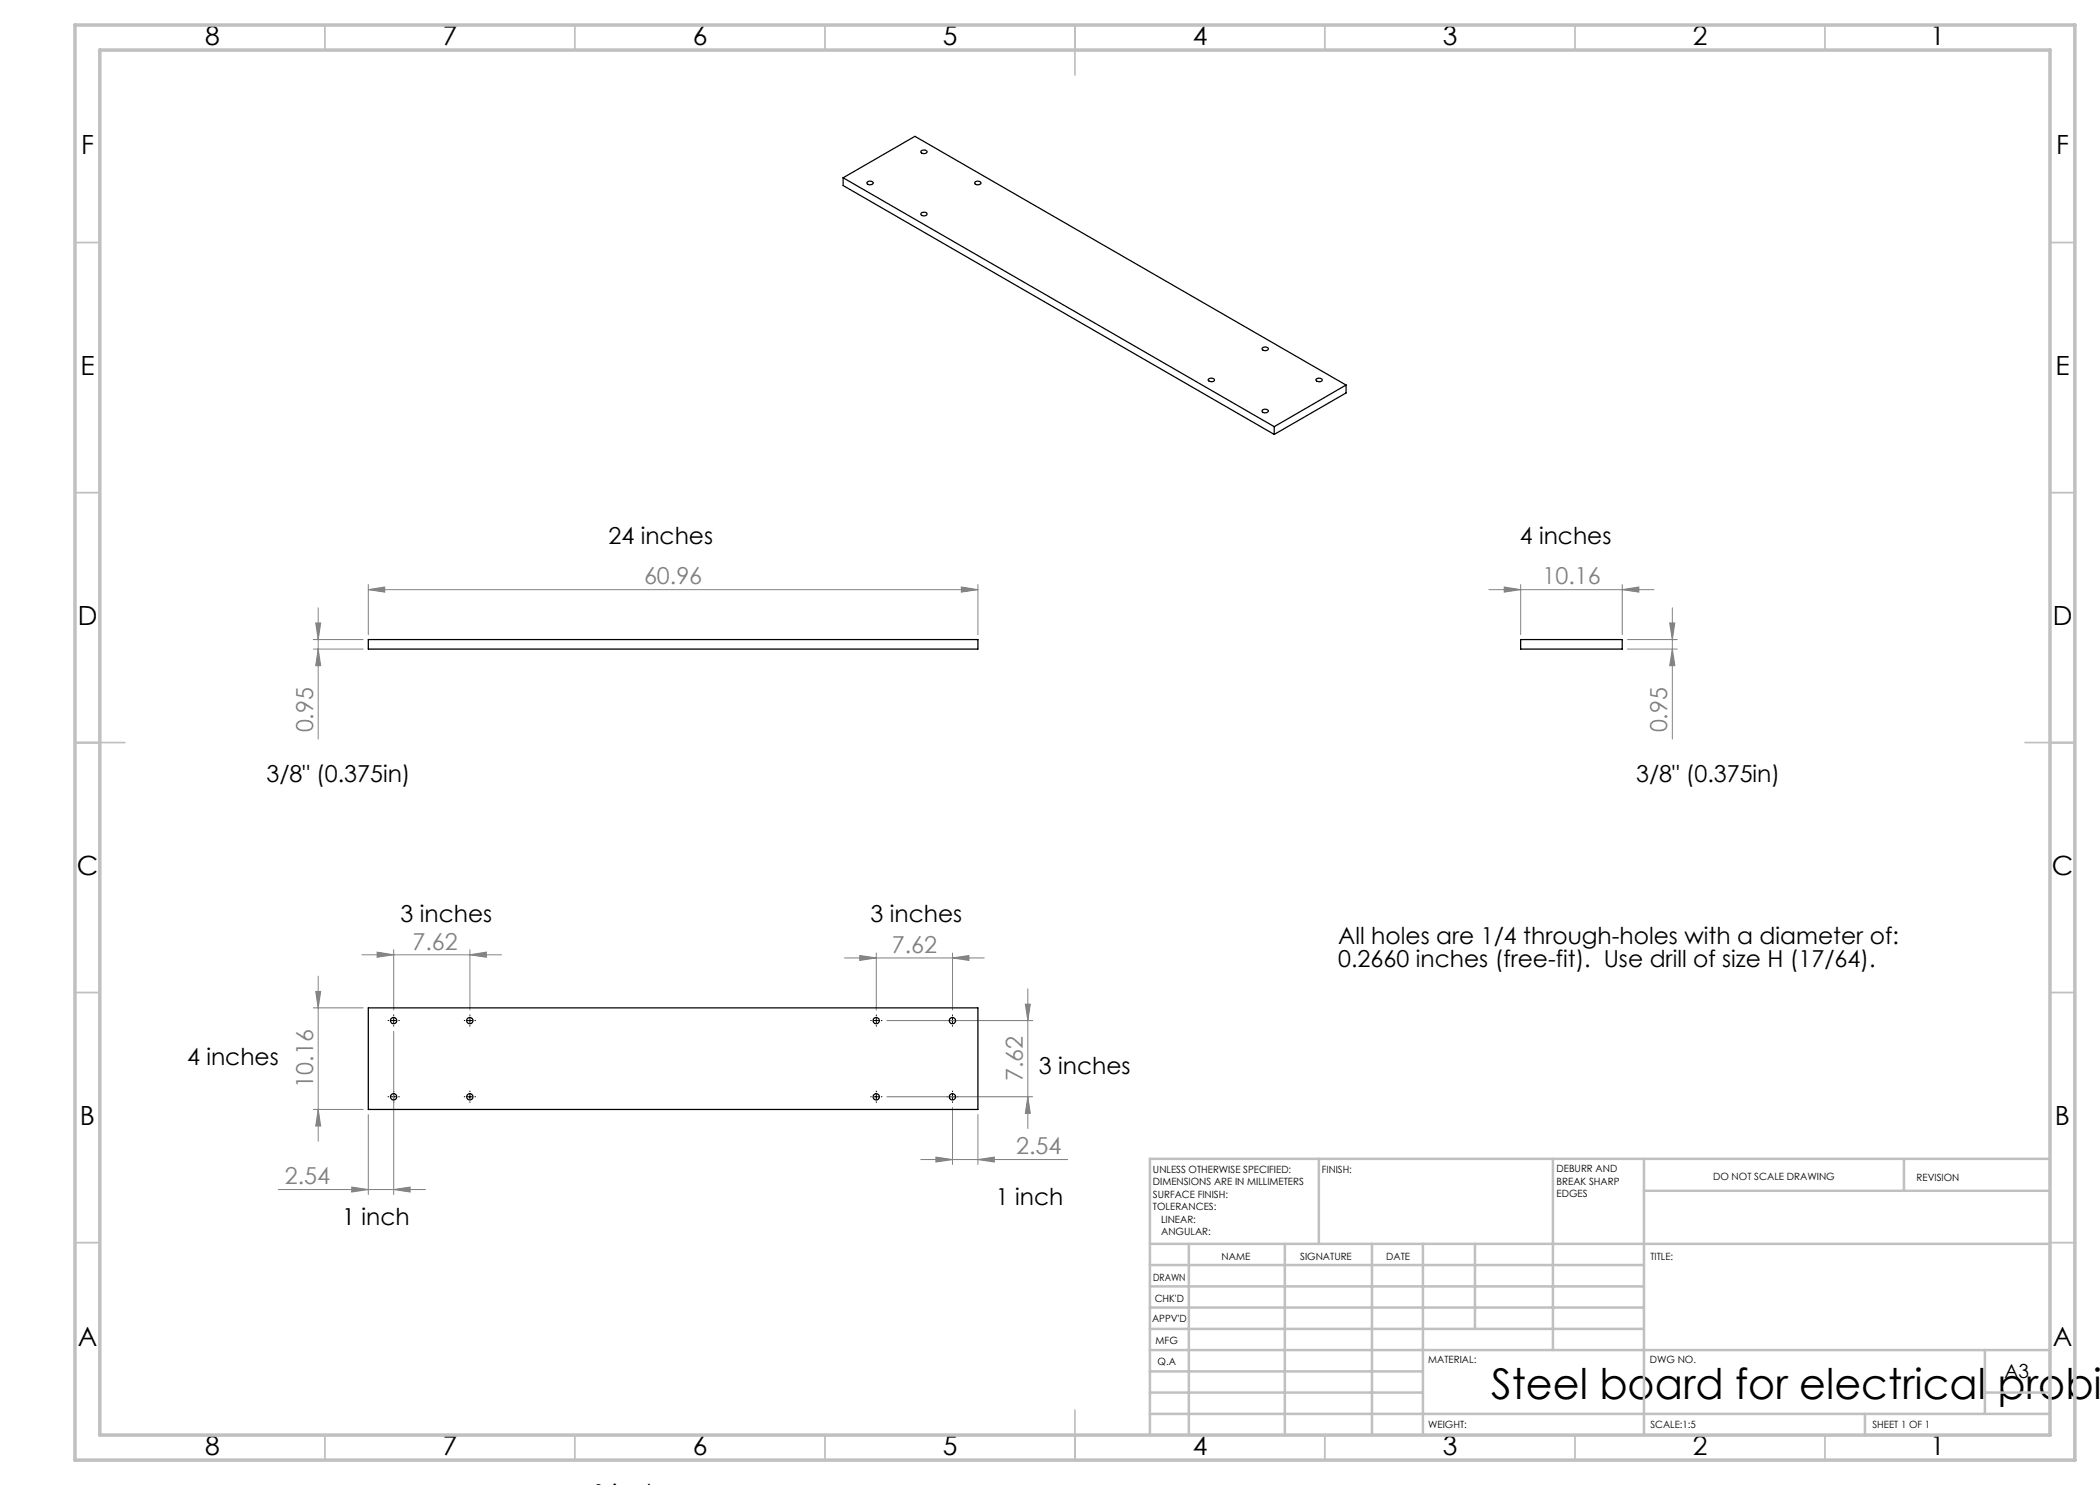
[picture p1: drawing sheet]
<svg xmlns="http://www.w3.org/2000/svg" width="420mm" height="297mm" viewBox="0 0 420 297" stroke-linecap="round" stroke-linejoin="round" font-family="sans-serif">
<g fill="none" stroke="#808080" stroke-width=".2">
<path d="M73.7 117.9l3.2-.5v1zM73.7 116.9v10M73.7 117.9h121.9M192.3 117.4l3.3 .5-3.3 .5zM195.6 116.9v10M297.8 117.9h33M300.8 117.4l3.3 .5-3.3 .5zM304.1 116.9v10M324.4 117.9l3.4-.5v1zM324.4 116.9v10M62.7 127.9h9.9M62.7 129.8h9.9"/>
<path d="M63.1 124.6h1l-.5 3.3zM63.6 129.8l.5 3.3h-1zM63.6 121.6v26.2M325.5 127.9h10M325.5 129.8h10M333.9 124.6h1.1l-.5 3.3zM334.5 129.8l.5 3.3h-1.1zM334.5 121.6v26.2M63.1 198.3h1l-.5 3.3zM63.6 195.2v33M72.4 191h27.9M75.4 190.4l3.3 .6-3.3 .4z"/>
<path d="M78.7 189.9v12.1M94 191l3.3-.6v1zM94 189.9v12.1M168.9 191.6h28M171.9 191.1l3.4 .5-3.4 .5zM175.3 190.6v11.4M190.5 191.6l3.3-.5v1zM190.5 190.6v11.4M205.6 197.8v27.9M62.7 201.6h9.9M78.7 206.3v32.6M177.4 204.1h29.2"/>
<path d="M177.4 219.4h29.2M205.1 200.8h1l-.5 3.3zM205.6 219.4l.5 3.3h-1zM55.7 237.9h29.4M62.7 221.9h9.9M63.6 221.9l.5 3.3h-1zM70.3 237.4l3.4 .5-3.4 .5zM73.7 222.9v16M78.7 237.9l3.3-.5v1zM184.2 231.9h29.3M187.2 231.4l3.3 .5-3.3 .5zM190.5 221.5v11.4"/>
<path d="M195.6 231.9l3.3-.5v1zM195.6 222.9v10"/>
</g>
<g fill="none" stroke="#000" stroke-width=".2" stroke-dasharray="15.2 1.3 1.3 1.3">
<path d="M77.7 219.4h-.1M77.7 204.1h-.1M78.7 218.4v-.2M78.7 203.1v-.1M78.7 205.1v.1M79.7 219.4h.2M79.7 204.1h.2M93 219.4h-.2M93 204.1h-.2M94 218.4v-.2M94 203.1v-.1M94 205.1v.1"/>
<path d="M95 219.4h.1M95 204.1h.1M174.3 204.1h-.2M174.3 219.4h-.2M175.3 203.1v-.1M175.3 205.1v.1M175.3 218.4v-.2M176.3 204.1h.1M176.3 219.4h.1M189.5 219.4h-.1M189.5 204.1h-.1M190.5 218.4v-.2"/>
<path d="M190.5 203.1v-.1M190.5 205.1v.1M191.5 219.4h.1M191.5 204.1h.1M78.7 220.4v.1M94 220.4v.1M175.3 220.4v.1M190.5 220.4v.1"/>
</g>
<g fill="none" stroke="#000" stroke-width=".2">
<path d="M78.2 219.4h1M78.2 204.1h1M78.7 203.6v1M78.7 218.9v1M93.5 219.4h1M93.5 204.1h1M94 203.6v1M94 218.9v1M174.7 219.4h1.1M174.7 204.1h1.1M175.3 203.6v1M175.3 218.9v1"/>
<path d="M190 219.4h1M190 204.1h1M190.5 203.6v1M190.5 218.9v1"/>
</g>
<g fill="none" stroke="#c0c0c0" stroke-width=".35">
<path d="M65 5v5M115 5v5M165 5v5M215 5v10M265 5v5M315 5v5M365 5v5M15 48.5h5M410 48.5h5M15 98.5h5M410 98.5h5M15 148.5h10"/>
<path d="M405 148.5h10M15 198.5h5M410 198.5h5M15 248.5h5M410 248.5h5M65 287v5M115 287v5M165 287v5M215 282v10M265 287v5M315 287v5M365 287v5"/>
</g>
<g fill="none" stroke="#c0c0c0" stroke-width=".5">
<path d="M263.8 231.8v17M310.6 231.8v38.2M328.8 231.8v55.2M328.8 238.2h81.2M380.8 231.8v6.4M410 231.8h-180v55.2M230 248.8h180M230 257.3h98.8M230 253h98.8M237.8 248.8v38.2M257 248.8v38.2M274.4 248.8v38.2"/>
<path d="M284.6 248.8v38.2M295 248.8v17M230 265.8h98.8M230 261.5h98.8M230 278.5h54.6M230 274.3h54.6M230 270h180M397 278.5h13M397 270v12.8M230 282.8h180M373 282.8v4.2"/>
</g>
<path d="M15 5h400v287h-400zM20 10h390v277h-390z" fill="none" stroke="#c0c0c0" stroke-width=".7"/>
<g fill="#808080">
<path d="M78.7 237.9l3.3-.5v1zM70.3 237.4l3.4 .5-3.4 .5z"/>
<path d="M73.7 117.9l3.2-.5v1zM192.3 117.4l3.3 .5-3.3 .5zM75.4 190.4l3.3 .6-3.3 .4zM94 191l3.3-.6v1zM171.9 191.1l3.4 .5-3.4 .5zM190.5 191.6l3.3-.5v1zM187.2 231.4l3.3 .5-3.3 .5zM195.6 231.9l3.3-.5v1zM300.8 117.4l3.3 .5-3.3 .5zM324.4 117.9l3.4-.5v1z"/>
<path d="M63.6 221.9l.5 3.3h-1zM63.1 198.3h1l-.5 3.3z"/>
<path d="M63.1 124.6h1l-.5 3.3zM63.6 129.8l.5 3.3h-1zM205.1 200.8h1l-.5 3.3zM205.6 219.4l.5 3.3h-1zM333.9 124.6h1.1l-.5 3.3zM334.5 129.8l.5 3.3h-1.1z"/>
</g>
<g fill="none" stroke="#000" stroke-width=".25">
<path d="M168.6 35.6l86.2 49.7M168.6 35.6l14.4-8.3 86.2 49.7M168.6 35.6v1.5l86.2 49.8M173.5 36.4a.69 .69 0 0 1 1.1 .3 .71 .71 0 0 1-1.2-.2zM184.3 30.2a.65 .65 0 0 1 .6-.2 .65 .65 0 0 1 .5 .5 .7 .7 0 0 1-1.2-.2zM195.1 36.4a.69 .69 0 0 1 1.1 .3 .71 .71 0 0 1-1.3-.2zM184.3 42.6a.65 .65 0 0 1 1.1 .3 .68 .68 0 0 1-.7 .3 .68 .68 0 0 1-.5-.5zM241.7 75.9a.73 .73 0 0 1 1.2 .2 .73 .73 0 0 1-1.2-.2zM252.4 69.7a.71 .71 0 0 1 1.2 .1 .71 .71 0 0 1-1.2-.1zM263.3 75.8a.71 .71 0 0 1 1.1 .3 .73 .73 0 0 1-1.2-.2zM269.2 77l-14.4 8.3M269.2 77v1.6l-14.4 8.3"/>
<path d="M252.5 82a.69 .69 0 0 1 1.1 .3 .71 .71 0 0 1-1.2-.2zM254.8 85.3v1.6M73.7 127.9h121.9v1.9h-121.9zM304.1 127.9h20.3v1.9h-20.3zM73.7 201.6h121.9v20.3h-121.9z"/>
<circle cx="78.7" cy="219.4" r=".63"/>
<circle cx="78.7" cy="204.1" r=".63"/>
<circle cx="94" cy="204.1" r=".63"/>
<circle cx="94" cy="219.4" r=".63"/>
<circle cx="175.2" cy="204.1" r=".63"/>
<circle cx="175.2" cy="219.4" r=".63"/>
<circle cx="190.5" cy="204.1" r=".63"/>
<circle cx="190.5" cy="219.4" r=".63"/>
</g>
<text font-size="8.5" x="298.3" y="279.7">Steel board for electrical probin</text>
<g font-size="5.3">
<text x="41" y="9">8</text>
<text x="88.5" y="9">7</text>
<text x="138.5" y="9">6</text>
<text x="188.5" y="9">5</text>
<text x="238.5" y="9">4</text>
<text x="288.5" y="9">3</text>
<text x="338.5" y="9">2</text>
<text x="386" y="9">1</text>
<text x="16.2" y="30.7">F</text>
<text x="411.2" y="30.7">F</text>
<text x="16.1" y="75">E</text>
<text x="411.1" y="75">E</text>
<text x="15.5" y="125">D</text>
<text x="410.5" y="125">D</text>
<text x="15.4" y="175">C</text>
<text x="410.4" y="175">C</text>
<text x="16" y="225">B</text>
<text x="411" y="225">B</text>
<text x="15.5" y="269.2">A</text>
<text x="410.5" y="269.2">A</text>
<text x="41" y="291">8</text>
<text x="88.5" y="291">7</text>
<text x="138.5" y="291">6</text>
<text x="188.5" y="291">5</text>
<text x="238.5" y="291">4</text>
<text x="288.5" y="291">3</text>
<text x="338.5" y="291">2</text>
<text x="386" y="291">1</text>
</g>
<g font-size="4.7">
<text x="121.7" y="108.7">24 inches</text>
<text x="303.9" y="108.7">4 inches</text>
<text x="53.3" y="156.3">3/8&quot; (0.375in)</text>
<text x="327.2" y="156.3">3/8&quot; (0.375in)</text>
<text x="80.1" y="184.3">3 inches</text>
<text x="174.1" y="184.3">3 inches</text>
<text x="267.7" y="188.9">All holes are 1/4 through-holes with a diameter of:</text>
<text x="267.7" y="193.4">0.2660 inches (free-fit). Use drill of size H (17/64).</text>
<text x="37.4" y="213">4 inches</text>
<text x="207.8" y="214.8">3 inches</text>
<text x="68.5" y="244.9">1 inch</text>
<text x="199.2" y="241">1 inch</text>
</g>
<g font-size="4.7" fill="#808080">
<text x="128.8" y="116.9">60.96</text>
<text x="308.5" y="116.9">10.16</text>
<text x="62.6" y="146.5" transform="rotate(-90 62.6 146.5)">0.95</text>
<text x="333.5" y="146.5" transform="rotate(-90 333.5 146.5)">0.95</text>
<text x="82.5" y="189.9">7.62</text>
<text x="178.4" y="190.6">7.62</text>
<text x="62.7" y="217.6" transform="rotate(-90 62.7 217.6)">10.16</text>
<text x="204.6" y="216.3" transform="rotate(-90 204.6 216.3)">7.62</text>
<text x="203.2" y="230.9">2.54</text>
<text x="57" y="236.9">2.54</text>
</g>
<text font-size="3.9" x="400.9" y="275.5">A3</text>
<g font-size="2">
<text x="230.6" y="234.6">UNLESS OTHERWISE SPECIFIED:</text>
<text x="230.6" y="237.1">DIMENSIONS ARE IN MILLIMETERS</text>
<text x="230.6" y="239.6">SURFACE FINISH:</text>
<text x="264.4" y="234.6">FINISH:</text>
<text x="311.3" y="234.5">DEBURR AND</text>
<text x="311.3" y="237">BREAK SHARP</text>
<text x="311.3" y="239.5">EDGES</text>
<text x="342.6" y="236">DO NOT SCALE DRAWING</text>
<text x="383.3" y="236.2">REVISION</text>
<text x="230.6" y="242.1">TOLERANCES:</text>
<text x="232.2" y="244.6">LINEAR:</text>
<text x="232.2" y="247.1">ANGULAR:</text>
<text x="244.3" y="252">NAME</text>
<text x="260" y="251.9">SIGNATURE</text>
<text x="277.2" y="251.9">DATE</text>
<text x="330.1" y="251.9">TITLE:</text>
<text x="230.6" y="256.1">DRAWN</text>
<text x="230.9" y="260.3">CHK'D</text>
<text x="230.4" y="264.4">APPV'D</text>
<text x="231.1" y="268.8">MFG</text>
<text x="231.5" y="273">Q.A</text>
<text x="285.6" y="272.5">MATERIAL:</text>
<text x="330" y="272.5">DWG NO.</text>
<text x="285.6" y="285.5">WEIGHT:</text>
<text x="330.1" y="285.6">SCALE:1:5</text>
<text x="374.5" y="285.6">SHEET 1 OF 1</text>
</g>
</svg>
